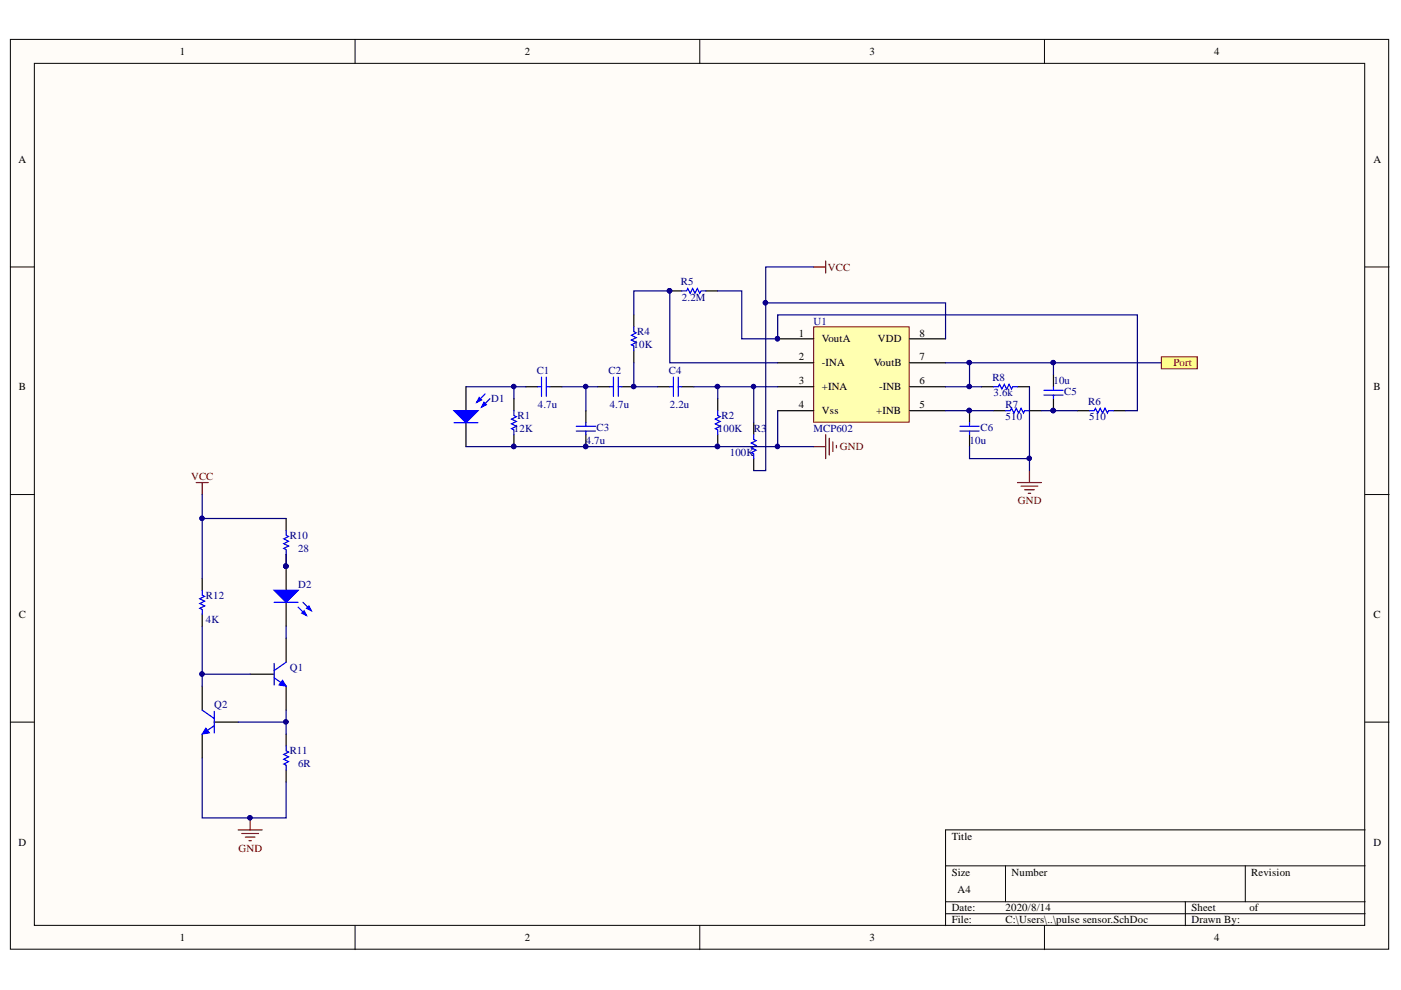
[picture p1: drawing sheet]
<svg xmlns="http://www.w3.org/2000/svg" width="297mm" height="210mm" viewBox="0 0 297 210" stroke-linecap="round" stroke-linejoin="round" font-family="sans-serif">
<g fill="#fffcf8" stroke="#000" stroke-width=".21">
<path d="M2.2 8.4h292.2v192.9h-292.2z"/>
<path d="M7.3 13.4h282v182.8h-282z"/>
</g>
<g fill="none" stroke="#000" stroke-width=".21">
<path d="M75.3 8.4v5M148.4 8.4v5M221.4 8.4v5M2.2 56.6h5.1M289.4 56.6h5.1M2.2 104.9h5.1M289.4 104.9h5.1M2.2 153.1h5.1M289.4 153.1h5.1M289.4 176h-88.9v20.3M75.3 196.3v5.1M148.4 196.3v5.1"/>
<path d="M200.5 183.6h88.9M200.5 191.2h88.9M200.5 193.7h88.9M213.2 183.6v7.6M221.4 196.3v5.1M251.3 191.2v5.1M264 183.6v7.6"/>
</g>
<path d="M98.8 82v5.1M98.8 89.6v5.1" fill="none" stroke="#000" stroke-width=".25"/>
<path d="M96.3 89.6h5" fill="none" stroke="#00f" stroke-width=".25"/>
<path d="M96.3 87.1h5l-2.5 2.5z" fill="#00f"/>
<path d="M96.3 87.1h5l-2.5 2.5zM102.9 83.5l-1.8 1.8M103.9 84.5l-1.8 1.8" fill="none" stroke="#00f" stroke-width=".25"/>
<path d="M102.6 85.3l.5 .5-1 .5z" fill="#00f"/>
<path d="M102.6 85.3l.5 .5-1 .5z" fill="none" stroke="#00f" stroke-width=".25"/>
<path d="M101.6 84.3l.5 .5-1 .5z" fill="#00f"/>
<g fill="none" stroke="#00f" stroke-width=".25">
<path d="M114.8 80v4M115.8 80v4M130.1 80v4M131.1 80v4M134.4 69.3v1l.5 .3-1 .5 1 .5-1 .5 1 .5-1 .5 .5 .3v1M142.8 80v4M143.8 80v4M144.6 61.7h1l.2-.5 .5 1 .5-1 .5 1 .6-1 .5 1 .2-.5h1M101.6 84.3l.5 .5-1 .5zM109 87.1v1l.5 .2-1 .6 1 .5-1 .5 1 .5-1 .5 .5 .2v1.1M114 82h.8M115.8 82h.8"/>
<path d="M122.2 90.4h4M122.2 91.4h4M124.2 89.6v.8M124.2 91.4v.8M129.3 82h.8M131.1 82h.7M142 82h.8M143.8 82h.8M152.2 87.1v1l.5 .2-1 .6 1 .5-1 .5 1 .5-1 .5 .5 .2v1.1M159.8 92.2v1l.5 .2-1 .5 1 .5-1 .6 1 .5-1 .5 .5 .2v1"/>
</g>
<g fill="none" stroke="#000" stroke-width=".25">
<path d="M134.4 66.8v2.5M134.4 74.4v2.5M142 61.7h2.6M149.6 61.7h2.6M109 84.5v2.6M109 92.2v2.5M111.5 82h2.5M116.6 82h2.5M124.2 87.1v2.5M124.2 92.2v2.5M126.8 82h2.5M131.8 82h2.6"/>
<path d="M139.5 82h2.5M144.6 82h2.5M152.2 84.5v2.6M152.2 92.2v2.5M159.8 89.6v2.6M159.8 97.2v2.6"/>
</g>
<g fill="#0c0087" stroke="#0c0087" stroke-width=".21">
<circle cx="134.3" cy="81.9" r=".46"/>
<circle cx="124.2" cy="94.7" r=".46"/>
<circle cx="108.9" cy="94.7" r=".46"/>
<circle cx="141.9" cy="61.6" r=".47"/>
<circle cx="152.1" cy="94.7" r=".47"/>
</g>
<path d="M172.5 56.6h2.6M175.1 55.3v2.6M172.5 94.7h2.6M175.1 92.2v5M175.8 92.9v3.6M176.6 93.7v2M177.3 94.4v.6" fill="none" stroke="#800000" stroke-width=".25"/>
<path d="M172.5 69.3h20.2v20.2h-20.2z" fill="#ffffb0" stroke="#800000" stroke-width=".21"/>
<g fill="none" stroke="#000" stroke-width=".25">
<path d="M164.9 71.8h7.6M164.9 76.9h7.6M192.8 71.8h7.7M192.8 76.9h7.7M223.4 79.5v2.5M164.9 82h7.6M164.9 87.1h7.6M192.8 82h7.7M192.8 87.1h7.7M205.6 87.1v2.5M205.6 92.2v2.5M208.1 82h2.5"/>
<path d="M210.6 87.1h2.6M215.7 82h2.6M218.3 87.1h2.5M223.4 84.5v2.6M228.4 87.1h2.6M236.1 87.1h2.5"/>
</g>
<g fill="#0c0087" stroke="#0c0087" stroke-width=".21">
<circle cx="164.8" cy="71.8" r=".46"/>
<circle cx="152.1" cy="81.9" r=".46"/>
<circle cx="159.8" cy="81.9" r=".46"/>
<circle cx="141.9" cy="61.6" r=".47"/>
<circle cx="134.3" cy="81.9" r=".46"/>
<circle cx="124.2" cy="81.9" r=".46"/>
<circle cx="108.9" cy="81.9" r=".46"/>
<circle cx="164.8" cy="94.7" r=".46"/>
<circle cx="108.9" cy="94.7" r=".46"/>
<circle cx="124.2" cy="94.7" r=".46"/>
<circle cx="152.1" cy="94.7" r=".47"/>
<circle cx="162.3" cy="64.2" r=".47"/>
<circle cx="205.5" cy="87" r=".47"/>
<circle cx="223.3" cy="87" r=".47"/>
<circle cx="205.5" cy="81.9" r=".46"/>
<circle cx="205.5" cy="76.9" r=".46"/>
<circle cx="223.3" cy="76.9" r=".46"/>
<circle cx="218.2" cy="97.2" r=".46"/>
</g>
<g fill="none" stroke="#000080" stroke-width=".25">
<path d="M172.5 56.6h-10.2v43.2h-2.5M134.4 66.8v-5.1h7.6v15.2h22.9M134.4 76.9v5.1h5.1M152.2 61.7h5.1v10.1h7.6v-5h76.2v20.3h-2.5M162.3 64.2h38.2v7.6M200.5 76.9h5.1v5.1M205.6 76.9h17.8v2.6M223.4 76.9h22.8M98.8 94.7h66.1M98.8 82h10.2M111.5 82h-2.5v2.5M119.1 82h7.7"/>
<path d="M124.2 82v5.1M147.1 82h17.8M152.2 82v2.5M159.8 82v7.6M164.9 87.1v7.6h7.6M200.5 82h7.6M200.5 87.1h10.1M205.6 94.7v2.5h12.7M218.3 82v17.8M220.8 87.1h7.6"/>
</g>
<path d="M203.5 90.4h4.1M203.5 91.4h4.1M205.6 89.6v.8M205.6 91.4v.8M210.6 82h1.1l.2-.5 .5 1 .5-1 .5 1 .5-1 .6 1 .2-.5h1M213.2 87.1h1l.3-.5 .5 1 .5-1 .5 1 .5-1 .5 1 .3-.5h1M221.3 83.8h4.1M221.3 82.8h4.1M223.4 82v.8M223.4 83.8v.7M231 87.1h1l.3-.5 .5 1 .5-1 .5 1 .5-1 .5 1 .2-.5h1.1" fill="none" stroke="#00f" stroke-width=".25"/>
<path d="M218.3 99.8v2.5M215.7 102.3h5.1M216.5 103.1h3.5M217.3 103.8h2M218 104.6h.5" fill="none" stroke="#800000" stroke-width=".25"/>
<path d="M246.2 75.6h7.7v2.6h-7.7z" fill-rule="evenodd" fill="#ffff80" stroke="#800000" stroke-width=".21"/>
<path d="M41.6 102.3h2.5M42.9 102.3v2.6" fill="none" stroke="#800000" stroke-width=".25"/>
<path d="M60.7 109.9v2.6M60.7 117.6v7.6M42.9 122.6v2.6M42.9 130.2v2.6M60.7 127.7v5.1M60.7 155.6v2.6M60.7 163.3v2.5" fill="none" stroke="#000" stroke-width=".25"/>
<path d="M60.7 112.5v1l.5 .2-1 .6 1 .5-1 .5 1 .5-1 .5 .5 .2v1.1M42.9 125.2v1l.5 .2-1 .5 1 .6-1 .5 1 .5-1 .5 .5 .2v1M60.7 158.2v1l.5 .3-1 .5 1 .5-1 .5 1 .5-1 .5 .5 .2v1.1" fill="none" stroke="#00f" stroke-width=".25"/>
<circle cx="60.6" cy="120" r=".46" fill="#0c0087" stroke="#0c0087" stroke-width=".21"/>
<path d="M58.1 125.2h5.1l-2.5 2.5z" fill="#00f"/>
<path d="M58.1 125.2h5.1l-2.5 2.5zM63.2 128.7l1.8 1.8M64.2 127.7l1.8 1.8" fill="none" stroke="#00f" stroke-width=".25"/>
<path d="M64 130l.5-.5 .5 1z" fill="#00f"/>
<path d="M64 130l.5-.5 .5 1z" fill="none" stroke="#00f" stroke-width=".25"/>
<path d="M65 129l.5-.5 .5 1z" fill="#00f"/>
<path d="M58.1 127.7h5.1M65 129l.5-.5 .5 1zM58.1 143.7l2.6 1.8M58.1 140.7v4.5M60.7 140.4l-2.6 1.8" fill="none" stroke="#00f" stroke-width=".25"/>
<circle cx="60.6" cy="120" r=".46" fill="#0c0087" stroke="#0c0087" stroke-width=".21"/>
<path d="M60.7 135.3v5.1M53 142.9h5.1M60.7 145.5v5.1" fill="none" stroke="#000" stroke-width=".25"/>
<path d="M59.9 144.2l.8 1.3-1.6-.3z" fill="#00f"/>
<path d="M59.9 144.2l.8 1.3-1.6-.3z" fill="none" stroke="#00f" stroke-width=".21"/>
<path d="M42.9 145.5v5.1M42.9 155.6v5.1M45.4 153.1h5.1" fill="none" stroke="#000" stroke-width=".25"/>
<path d="M42.9 150.6l2.5 1.7M45.4 153.9l-2.5 1.7M45.4 150.8v4.6" fill="none" stroke="#00f" stroke-width=".25"/>
<path d="M43.6 154.4l.8 1-1.5 .2z" fill="#00f"/>
<path d="M43.6 154.4l.8 1-1.5 .2z" fill="none" stroke="#00f" stroke-width=".21"/>
<path d="M50.5 176h5.1M51.3 176.7h3.5M52 177.5h2.1M52.8 178.2h.5M53 173.4v2.6" fill="none" stroke="#800000" stroke-width=".25"/>
<g fill="#0c0087" stroke="#0c0087" stroke-width=".21">
<circle cx="53" cy="173.4" r=".46"/>
<circle cx="42.8" cy="109.9" r=".46"/>
<circle cx="42.8" cy="142.9" r=".46"/>
<circle cx="60.6" cy="120" r=".46"/>
<circle cx="60.6" cy="153.1" r=".46"/>
</g>
<path d="M42.9 104.9v17.7M42.9 109.9h17.8M60.7 117.6v2.5M42.9 132.8v12.7M60.7 132.8v2.5M42.9 142.9h10.1M60.7 150.6v2.5h-10.2M60.7 153.1v2.5M42.9 160.7v12.7h17.8v-7.6" fill="none" stroke="#000080" stroke-width=".25"/>
<g font-size="2.3">
<text x="38.2" y="11.7">1</text>
<text x="111.2" y="11.7">2</text>
<text x="184.3" y="11.7">3</text>
<text x="257.4" y="11.7">4</text>
<text x="3.9" y="34.5">A</text>
<text x="291.2" y="34.5">A</text>
<text x="169.4" y="71.3">1</text>
<text x="194.9" y="71.3">8</text>
<text x="169.4" y="76.4">2</text>
<text x="174.3" y="72.6">VoutA</text>
<text x="174.3" y="77.7">-INA</text>
<text x="185.3" y="77.7">VoutB</text>
<text x="186.1" y="72.6">VDD</text>
<text x="194.9" y="76.4">7</text>
<text x="4" y="82.8">B</text>
<text x="169.4" y="81.5">3</text>
<text x="174.3" y="82.8">+INA</text>
<text x="186.4" y="82.8">-INB</text>
<text x="194.9" y="81.5">6</text>
<text x="291.2" y="82.8">B</text>
<text x="169.4" y="86.6">4</text>
<text x="174.3" y="87.8">Vss</text>
<text x="185.8" y="87.8">+INB</text>
<text x="194.9" y="86.6">5</text>
<text x="4" y="131">C</text>
<text x="291.2" y="131">C</text>
<text x="3.9" y="179.3">D</text>
<text x="201.8" y="178">Title</text>
<text x="291.2" y="179.3">D</text>
<text x="201.8" y="185.6">Size</text>
<text x="214.5" y="185.6">Number</text>
<text x="265.3" y="185.6">Revision</text>
<text x="203" y="189.4">A4</text>
<text x="201.8" y="193.2">Date:</text>
<text x="201.8" y="195.8">File:</text>
<text x="213.2" y="193.2">2020/8/14</text>
<text x="213.2" y="195.8">C:\Users\..\pulse sensor.SchDoc</text>
<text x="252.6" y="193.2">Sheet</text>
<text x="252.6" y="195.8">Drawn By:</text>
<text x="264.9" y="193.2">of</text>
<text x="38.2" y="199.6">1</text>
<text x="111.2" y="199.6">2</text>
<text x="184.3" y="199.6">3</text>
<text x="257.4" y="199.6">4</text>
</g>
<g font-size="2.3" fill="#800000">
<text x="175.5" y="57.4">VCC</text>
<text x="248.8" y="77.7">Port</text>
<text x="178.1" y="95.4">GND</text>
<text x="40.5" y="101.8">VCC</text>
<text x="215.8" y="106.9">GND</text>
<text x="50.6" y="180.6">GND</text>
</g>
<g font-size="2.3" fill="#000080">
<text x="144.3" y="60.4">R5</text>
<text x="144.6" y="63.7">2.2M</text>
<text x="135.1" y="71.1">R4</text>
<text x="172.5" y="68.8">U1</text>
<text x="134.3" y="73.9">10K</text>
<text x="113.8" y="79.2">C1</text>
<text x="129" y="79.2">C2</text>
<text x="141.8" y="79.2">C4</text>
<text x="210.4" y="80.7">R8</text>
<text x="223.3" y="81.5">10u</text>
<text x="225.6" y="83.8">C5</text>
<text x="104.1" y="85.3">D1</text>
<text x="109.7" y="88.8">R1</text>
<text x="114" y="86.6">4.7u</text>
<text x="129.3" y="86.6">4.7u</text>
<text x="142" y="86.6">2.2u</text>
<text x="153" y="88.8">R2</text>
<text x="210.7" y="84">3.6k</text>
<text x="213.2" y="89.1">510</text>
<text x="213.2" y="86.6">R7</text>
<text x="230.7" y="85.8">R6</text>
<text x="231" y="89.1">510</text>
<text x="109" y="91.6">12K</text>
<text x="124.2" y="94.2">4.7u</text>
<text x="126.5" y="91.4">C3</text>
<text x="152.2" y="91.6">100K</text>
<text x="159.8" y="91.6">R3</text>
<text x="172.5" y="91.6">MCP602</text>
<text x="205.6" y="94.2">10u</text>
<text x="207.9" y="91.4">C6</text>
<text x="154.7" y="96.7">100K</text>
<text x="61.4" y="114.3">R10</text>
<text x="63.2" y="117.1">28</text>
<text x="63.2" y="124.7">D2</text>
<text x="43.7" y="127">R12</text>
<text x="43.7" y="132">4K</text>
<text x="61.4" y="142.2">Q1</text>
<text x="45.4" y="150">Q2</text>
<text x="61.4" y="159.9">R11</text>
<text x="63.2" y="162.7">6R</text>
</g>
</svg>
